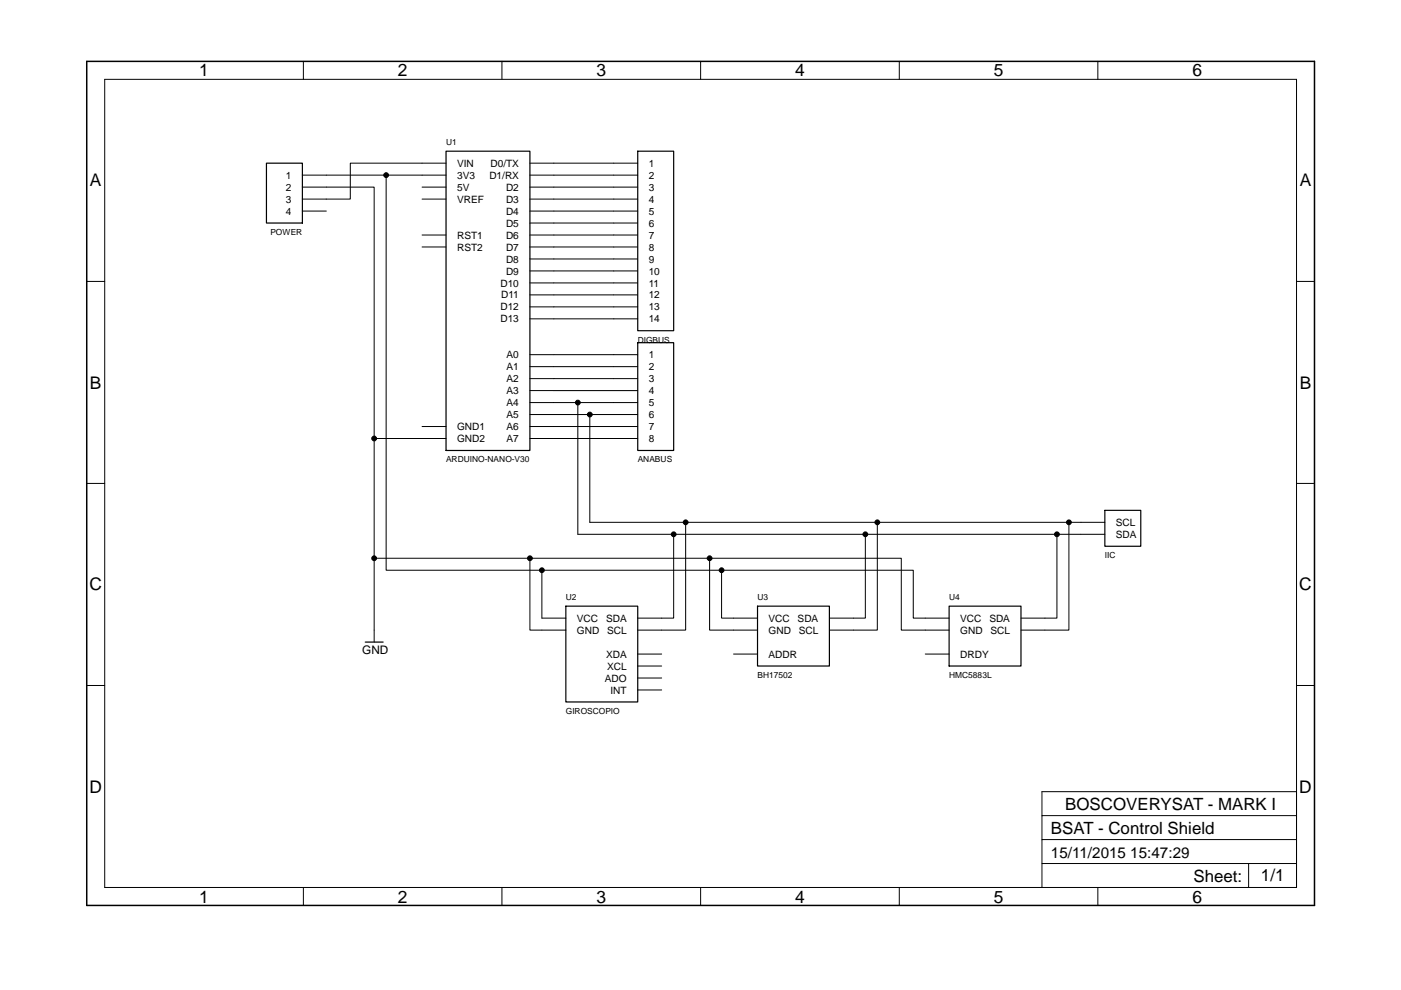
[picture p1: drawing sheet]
<?xml version="1.0" encoding="utf-8"?>
<!DOCTYPE eagle SYSTEM "eagle.dtd">
<eagle version="6.5.0">
<drawing>
<settings>
<setting alwaysvectorfont="no"/>
<setting verticaltext="up"/>
</settings>
<grid distance="0.1" unitdist="inch" unit="inch" style="lines" multiple="1" display="no" altdistance="0.01" altunitdist="inch" altunit="inch"/>
<schematic xreflabel="%F%N/%S.%C%R" xrefpart="/%S.%C%R">
<libraries>
<library name="boscoverysat">
<symbols>
<symbol name="A4L-LOC">
<wire x1="256.54" y1="3.81" x2="256.54" y2="8.89" width="0.1016" layer="94"/>
<wire x1="256.54" y1="8.89" x2="256.54" y2="13.97" width="0.1016" layer="94"/>
<wire x1="256.54" y1="13.97" x2="256.54" y2="19.05" width="0.1016" layer="94"/>
<wire x1="256.54" y1="19.05" x2="256.54" y2="24.13" width="0.1016" layer="94"/>
<wire x1="202.565" y1="24.13" x2="256.54" y2="24.13" width="0.1016" layer="94"/>
<wire x1="246.38" y1="3.81" x2="246.38" y2="8.89" width="0.1016" layer="94"/>
<wire x1="246.38" y1="8.89" x2="256.54" y2="8.89" width="0.1016" layer="94"/>
<wire x1="246.38" y1="8.89" x2="202.565" y2="8.89" width="0.1016" layer="94"/>
<wire x1="202.565" y1="8.89" x2="202.565" y2="3.81" width="0.1016" layer="94"/>
<wire x1="202.565" y1="8.89" x2="202.565" y2="13.97" width="0.1016" layer="94"/>
<wire x1="202.565" y1="13.97" x2="256.54" y2="13.97" width="0.1016" layer="94"/>
<wire x1="202.565" y1="13.97" x2="202.565" y2="19.05" width="0.1016" layer="94"/>
<wire x1="202.565" y1="19.05" x2="256.54" y2="19.05" width="0.1016" layer="94"/>
<wire x1="202.565" y1="19.05" x2="202.565" y2="24.13" width="0.1016" layer="94"/>
<text x="204.47" y="15.24" size="2.54" layer="94">&gt;DRAWING_NAME</text>
<text x="204.47" y="10.16" size="2.286" layer="94">&gt;LAST_DATE_TIME</text>
<text x="251.4854" y="5.1054" size="2.54" layer="94" align="bottom-center">&gt;SHEET</text>
<text x="234.696" y="4.953" size="2.54" layer="94">Sheet:</text>
<frame x1="0" y1="0" x2="260.35" y2="179.07" columns="6" rows="4" layer="94"/>
<text x="229.87" y="20.32" size="2.54" layer="94" align="bottom-center">BOSCOVERYSAT - MARK I</text>
</symbol>
<symbol name="GIROSCOPIO">
<pin name="SDA" x="25.4" y="20.32" visible="pin" length="middle" rot="R180"/>
<pin name="SCL" x="25.4" y="17.78" visible="pin" length="middle" rot="R180"/>
<pin name="XDA" x="25.4" y="12.7" visible="pin" length="middle" rot="R180"/>
<pin name="XCL" x="25.4" y="10.16" visible="pin" length="middle" rot="R180"/>
<pin name="ADO" x="25.4" y="7.62" visible="pin" length="middle" rot="R180"/>
<pin name="INT" x="25.4" y="5.08" visible="pin" length="middle" rot="R180"/>
<pin name="VCC" x="0" y="20.32" visible="pin" length="middle" direction="pwr"/>
<pin name="GND" x="0" y="17.78" visible="pin" length="middle" direction="pwr"/>
<wire x1="5.08" y1="22.86" x2="5.08" y2="2.54" width="0.254" layer="94"/>
<wire x1="5.08" y1="2.54" x2="20.32" y2="2.54" width="0.254" layer="94"/>
<wire x1="20.32" y1="2.54" x2="20.32" y2="22.86" width="0.254" layer="94"/>
<wire x1="20.32" y1="22.86" x2="5.08" y2="22.86" width="0.254" layer="94"/>
<text x="5.08" y="0" size="1.27" layer="96">&gt;VALUE</text>
<text x="5.08" y="24.13" size="1.27" layer="95">&gt;NAME</text>
</symbol>
<symbol name="HMC5883L">
<pin name="VCC" x="0" y="12.7" visible="pin" length="middle" direction="pwr"/>
<pin name="GND" x="0" y="10.16" visible="pin" length="middle" direction="pwr"/>
<pin name="DRDY" x="0" y="5.08" visible="pin" length="middle"/>
<pin name="SDA" x="25.4" y="12.7" visible="pin" length="middle" rot="R180"/>
<pin name="SCL" x="25.4" y="10.16" visible="pin" length="middle" rot="R180"/>
<wire x1="5.08" y1="2.54" x2="20.32" y2="2.54" width="0.254" layer="94"/>
<wire x1="20.32" y1="2.54" x2="20.32" y2="15.24" width="0.254" layer="94"/>
<wire x1="20.32" y1="15.24" x2="5.08" y2="15.24" width="0.254" layer="94"/>
<wire x1="5.08" y1="15.24" x2="5.08" y2="2.54" width="0.254" layer="94"/>
<text x="5.08" y="16.51" size="1.27" layer="95">&gt;NAME</text>
<text x="5.08" y="0" size="1.27" layer="96">&gt;VALUE</text>
</symbol>
<symbol name="BH1750">
<pin name="VCC" x="0" y="12.7" visible="pin" length="middle" direction="pwr"/>
<pin name="GND" x="0" y="10.16" visible="pin" length="middle" direction="pwr"/>
<pin name="ADDR" x="0" y="5.08" visible="pin" length="middle"/>
<pin name="SDA" x="25.4" y="12.7" visible="pin" length="middle" rot="R180"/>
<pin name="SCL" x="25.4" y="10.16" visible="pin" length="middle" rot="R180"/>
<wire x1="5.08" y1="15.24" x2="5.08" y2="2.54" width="0.254" layer="94"/>
<wire x1="5.08" y1="2.54" x2="20.32" y2="2.54" width="0.254" layer="94"/>
<wire x1="20.32" y1="2.54" x2="20.32" y2="15.24" width="0.254" layer="94"/>
<wire x1="20.32" y1="15.24" x2="5.08" y2="15.24" width="0.254" layer="94"/>
<text x="5.08" y="16.51" size="1.27" layer="95">&gt;NAME</text>
<text x="5.08" y="0" size="1.27" layer="96">&gt;VALUE</text>
</symbol>
<symbol name="IIC-DUAL-BUS">
<pin name="SCL" x="0" y="7.62" visible="pin" length="middle"/>
<pin name="SDA" x="0" y="5.08" visible="pin" length="middle"/>
<wire x1="5.08" y1="10.16" x2="5.08" y2="2.54" width="0.254" layer="94"/>
<wire x1="5.08" y1="2.54" x2="12.7" y2="2.54" width="0.254" layer="94"/>
<wire x1="12.7" y1="2.54" x2="12.7" y2="10.16" width="0.254" layer="94"/>
<wire x1="12.7" y1="10.16" x2="5.08" y2="10.16" width="0.254" layer="94"/>
<text x="5.08" y="0" size="1.27" layer="95">&gt;NAME</text>
</symbol>
<symbol name="4-PIN-LINEAR-JUMPER">
<wire x1="0" y1="0" x2="7.62" y2="0" width="0.254" layer="94"/>
<wire x1="7.62" y1="0" x2="7.62" y2="12.7" width="0.254" layer="94"/>
<wire x1="7.62" y1="12.7" x2="0" y2="12.7" width="0.254" layer="94"/>
<wire x1="0" y1="12.7" x2="0" y2="0" width="0.254" layer="94"/>
<pin name="1" x="-5.08" y="10.16" visible="pin" length="middle"/>
<pin name="2" x="-5.08" y="7.62" visible="pin" length="middle"/>
<pin name="3" x="-5.08" y="5.08" visible="pin" length="middle"/>
<pin name="4" x="-5.08" y="2.54" visible="pin" length="middle"/>
<text x="0" y="-2.54" size="1.27" layer="95">&gt;NAME</text>
</symbol>
<symbol name="ARDUINO-NANO-V30">
<pin name="D0/TX" x="22.86" y="63.5" visible="pin" length="middle" rot="R180"/>
<pin name="D1/RX" x="22.86" y="60.96" visible="pin" length="middle" rot="R180"/>
<pin name="D2" x="22.86" y="58.42" visible="pin" length="middle" rot="R180"/>
<pin name="D3" x="22.86" y="55.88" visible="pin" length="middle" rot="R180"/>
<pin name="D4" x="22.86" y="53.34" visible="pin" length="middle" rot="R180"/>
<pin name="D5" x="22.86" y="50.8" visible="pin" length="middle" rot="R180"/>
<pin name="D6" x="22.86" y="48.26" visible="pin" length="middle" rot="R180"/>
<pin name="D7" x="22.86" y="45.72" visible="pin" length="middle" rot="R180"/>
<pin name="D8" x="22.86" y="43.18" visible="pin" length="middle" rot="R180"/>
<pin name="D9" x="22.86" y="40.64" visible="pin" length="middle" rot="R180"/>
<pin name="D10" x="22.86" y="38.1" visible="pin" length="middle" rot="R180"/>
<pin name="D11" x="22.86" y="35.56" visible="pin" length="middle" rot="R180"/>
<pin name="D12" x="22.86" y="33.02" visible="pin" length="middle" rot="R180"/>
<pin name="D13" x="22.86" y="30.48" visible="pin" length="middle" rot="R180"/>
<pin name="A0" x="22.86" y="22.86" visible="pin" length="middle" rot="R180"/>
<pin name="A1" x="22.86" y="20.32" visible="pin" length="middle" rot="R180"/>
<pin name="A2" x="22.86" y="17.78" visible="pin" length="middle" rot="R180"/>
<pin name="A3" x="22.86" y="15.24" visible="pin" length="middle" rot="R180"/>
<pin name="A4" x="22.86" y="12.7" visible="pin" length="middle" rot="R180"/>
<pin name="A5" x="22.86" y="10.16" visible="pin" length="middle" rot="R180"/>
<pin name="A6" x="22.86" y="7.62" visible="pin" length="middle" rot="R180"/>
<pin name="A7" x="22.86" y="5.08" visible="pin" length="middle" rot="R180"/>
<pin name="VIN" x="-5.08" y="63.5" visible="pin" length="middle" direction="pwr"/>
<pin name="3V3" x="-5.08" y="60.96" visible="pin" length="middle" direction="pwr"/>
<pin name="5V" x="-5.08" y="58.42" visible="pin" length="middle" direction="pwr"/>
<pin name="VREF" x="-5.08" y="55.88" visible="pin" length="middle" direction="pwr"/>
<pin name="RST1" x="-5.08" y="48.26" visible="pin" length="middle" direction="in"/>
<pin name="RST2" x="-5.08" y="45.72" visible="pin" length="middle" direction="in"/>
<pin name="GND1" x="-5.08" y="7.62" visible="pin" length="middle" direction="pwr"/>
<pin name="GND2" x="-5.08" y="5.08" visible="pin" length="middle" direction="pwr"/>
<wire x1="0" y1="2.54" x2="17.78" y2="2.54" width="0.254" layer="94"/>
<wire x1="17.78" y1="2.54" x2="17.78" y2="66.04" width="0.254" layer="94"/>
<wire x1="17.78" y1="66.04" x2="0" y2="66.04" width="0.254" layer="94"/>
<wire x1="0" y1="66.04" x2="0" y2="2.54" width="0.254" layer="94"/>
<text x="0" y="67.31" size="1.27" layer="95">&gt;NAME</text>
<text x="0" y="0" size="1.27" layer="96">&gt;VALUE</text>
</symbol>
<symbol name="13-PIN-DUAL-BUS">
<pin name="1" x="-5.08" y="35.56" visible="pin" length="middle"/>
<pin name="2" x="-5.08" y="33.02" visible="pin" length="middle"/>
<pin name="3" x="-5.08" y="30.48" visible="pin" length="middle"/>
<pin name="4" x="-5.08" y="27.94" visible="pin" length="middle"/>
<pin name="5" x="-5.08" y="25.4" visible="pin" length="middle"/>
<pin name="6" x="-5.08" y="22.86" visible="pin" length="middle"/>
<pin name="7" x="-5.08" y="20.32" visible="pin" length="middle"/>
<pin name="8" x="-5.08" y="17.78" visible="pin" length="middle"/>
<pin name="9" x="-5.08" y="15.24" visible="pin" length="middle"/>
<pin name="10" x="-5.08" y="12.7" visible="pin" length="middle"/>
<pin name="11" x="-5.08" y="10.16" visible="pin" length="middle"/>
<pin name="12" x="-5.08" y="7.62" visible="pin" length="middle"/>
<pin name="13" x="-5.08" y="5.08" visible="pin" length="middle"/>
<pin name="14" x="-5.08" y="2.54" visible="pin" length="middle"/>
<wire x1="0" y1="38.1" x2="0" y2="0" width="0.254" layer="94"/>
<wire x1="0" y1="0" x2="7.62" y2="0" width="0.254" layer="94"/>
<wire x1="7.62" y1="0" x2="7.62" y2="38.1" width="0.254" layer="94"/>
<wire x1="7.62" y1="38.1" x2="0" y2="38.1" width="0.254" layer="94"/>
<text x="0" y="-2.54" size="1.27" layer="95">&gt;NAME</text>
</symbol>
<symbol name="8-PIN-DUAL-BUS">
<pin name="8" x="0" y="5.08" visible="pin" length="middle"/>
<pin name="7" x="0" y="7.62" visible="pin" length="middle"/>
<pin name="6" x="0" y="10.16" visible="pin" length="middle"/>
<pin name="5" x="0" y="12.7" visible="pin" length="middle"/>
<pin name="4" x="0" y="15.24" visible="pin" length="middle"/>
<pin name="3" x="0" y="17.78" visible="pin" length="middle"/>
<pin name="2" x="0" y="20.32" visible="pin" length="middle"/>
<pin name="1" x="0" y="22.86" visible="pin" length="middle"/>
<wire x1="5.08" y1="25.4" x2="5.08" y2="2.54" width="0.254" layer="94"/>
<wire x1="5.08" y1="2.54" x2="12.7" y2="2.54" width="0.254" layer="94"/>
<wire x1="12.7" y1="2.54" x2="12.7" y2="25.4" width="0.254" layer="94"/>
<wire x1="12.7" y1="25.4" x2="5.08" y2="25.4" width="0.254" layer="94"/>
<text x="5.08" y="0" size="1.27" layer="95">&gt;NAME</text>
</symbol>
</symbols>
<devicesets>
<deviceset name="A4L-LOC" prefix="FRAME" uservalue="yes">
<gates>
<gate name="G$1" symbol="A4L-LOC" x="0" y="0"/>
</gates>
<devices>
<device name="">
<technologies>
<technology name=""/>
</technologies>
</device>
</devices>
</deviceset>
<deviceset name="GIROSCOPIO">
<gates>
<gate name="G$1" symbol="GIROSCOPIO" x="-12.7" y="-12.7"/>
</gates>
<devices>
<device name="" package="GIROSCOPIO">
<connects>
<connect gate="G$1" pin="ADO" pad="ADO"/>
<connect gate="G$1" pin="GND" pad="GND"/>
<connect gate="G$1" pin="INT" pad="INT"/>
<connect gate="G$1" pin="SCL" pad="SCL"/>
<connect gate="G$1" pin="SDA" pad="SDA"/>
<connect gate="G$1" pin="VCC" pad="VCC"/>
<connect gate="G$1" pin="XCL" pad="XCL"/>
<connect gate="G$1" pin="XDA" pad="XDA"/>
</connects>
<technologies>
<technology name=""/>
</technologies>
</device>
</devices>
</deviceset>
<deviceset name="HMC5883L">
<gates>
<gate name="G$1" symbol="HMC5883L" x="-12.7" y="-10.16"/>
</gates>
<devices>
<device name="" package="HMC5883L">
<connects>
<connect gate="G$1" pin="DRDY" pad="DRDY"/>
<connect gate="G$1" pin="GND" pad="GND"/>
<connect gate="G$1" pin="SCL" pad="SCL"/>
<connect gate="G$1" pin="SDA" pad="SDA"/>
<connect gate="G$1" pin="VCC" pad="VCC"/>
</connects>
<technologies>
<technology name=""/>
</technologies>
</device>
</devices>
</deviceset>
<deviceset name="BH1750">
<gates>
<gate name="G$1" symbol="BH1750" x="-12.7" y="-10.16"/>
</gates>
<devices>
<device name="1" package="BH1750">
<connects>
<connect gate="G$1" pin="ADDR" pad="ADDR"/>
<connect gate="G$1" pin="GND" pad="GND"/>
<connect gate="G$1" pin="SCL" pad="SCL"/>
<connect gate="G$1" pin="SDA" pad="SDA"/>
<connect gate="G$1" pin="VCC" pad="VCC"/>
</connects>
<technologies>
<technology name=""/>
</technologies>
</device>
<device name="2" package="BH1750-2">
<connects>
<connect gate="G$1" pin="ADDR" pad="ADDR"/>
<connect gate="G$1" pin="GND" pad="GND"/>
<connect gate="G$1" pin="SCL" pad="SCL"/>
<connect gate="G$1" pin="SDA" pad="SDA"/>
<connect gate="G$1" pin="VCC" pad="VCC"/>
</connects>
<technologies>
<technology name=""/>
</technologies>
</device>
</devices>
</deviceset>
<deviceset name="IIC-DUAL-BUS">
<gates>
<gate name="G$1" symbol="IIC-DUAL-BUS" x="-5.08" y="0"/>
</gates>
<devices>
<device name="" package="2-PIN-DUAL-BUS">
<connects>
<connect gate="G$1" pin="SCL" pad="2A 2B"/>
<connect gate="G$1" pin="SDA" pad="1A 1B"/>
</connects>
<technologies>
<technology name=""/>
</technologies>
</device>
</devices>
</deviceset>
<deviceset name="4-PIN-DUAL-BUS">
<gates>
<gate name="G$1" symbol="4-PIN-LINEAR-JUMPER" x="0" y="0"/>
</gates>
<devices>
<device name="" package="4-PIN-LINEAL-JUMPER">
<connects>
<connect gate="G$1" pin="1" pad="1A 1B"/>
<connect gate="G$1" pin="2" pad="2A 2B"/>
<connect gate="G$1" pin="3" pad="3A 3B"/>
<connect gate="G$1" pin="4" pad="4A 4B"/>
</connects>
<technologies>
<technology name=""/>
</technologies>
</device>
</devices>
</deviceset>
<deviceset name="ARDUINO-NANO-V30">
<gates>
<gate name="G$1" symbol="ARDUINO-NANO-V30" x="-10.16" y="-35.56"/>
</gates>
<devices>
<device name="" package="ARDUINO-NANO-V30">
<connects>
<connect gate="G$1" pin="3V3" pad="3V3"/>
<connect gate="G$1" pin="5V" pad="5V"/>
<connect gate="G$1" pin="A0" pad="A0"/>
<connect gate="G$1" pin="A1" pad="A1"/>
<connect gate="G$1" pin="A2" pad="A2"/>
<connect gate="G$1" pin="A3" pad="A3"/>
<connect gate="G$1" pin="A4" pad="A4"/>
<connect gate="G$1" pin="A5" pad="A5"/>
<connect gate="G$1" pin="A6" pad="A6"/>
<connect gate="G$1" pin="A7" pad="A7"/>
<connect gate="G$1" pin="D0/TX" pad="D0/TX"/>
<connect gate="G$1" pin="D1/RX" pad="D1/RX"/>
<connect gate="G$1" pin="D10" pad="D10"/>
<connect gate="G$1" pin="D11" pad="D11"/>
<connect gate="G$1" pin="D12" pad="D12"/>
<connect gate="G$1" pin="D13" pad="D13"/>
<connect gate="G$1" pin="D2" pad="D2"/>
<connect gate="G$1" pin="D3" pad="D3"/>
<connect gate="G$1" pin="D4" pad="D4"/>
<connect gate="G$1" pin="D5" pad="D5"/>
<connect gate="G$1" pin="D6" pad="D6"/>
<connect gate="G$1" pin="D7" pad="D7"/>
<connect gate="G$1" pin="D8" pad="D8"/>
<connect gate="G$1" pin="D9" pad="D9"/>
<connect gate="G$1" pin="GND1" pad="GND1"/>
<connect gate="G$1" pin="GND2" pad="GND2"/>
<connect gate="G$1" pin="RST1" pad="RST1"/>
<connect gate="G$1" pin="RST2" pad="RST2"/>
<connect gate="G$1" pin="VIN" pad="VIN"/>
<connect gate="G$1" pin="VREF" pad="VREF"/>
</connects>
<technologies>
<technology name=""/>
</technologies>
</device>
</devices>
</deviceset>
<deviceset name="14-PIN-DUAL-BUS">
<gates>
<gate name="G$1" symbol="13-PIN-DUAL-BUS" x="-5.08" y="0"/>
</gates>
<devices>
<device name="" package="14-PIN-DUAL-BUS">
<connects>
<connect gate="G$1" pin="1" pad="1A 1B"/>
<connect gate="G$1" pin="10" pad="10A 10B"/>
<connect gate="G$1" pin="11" pad="11A 11B"/>
<connect gate="G$1" pin="12" pad="12A 12B"/>
<connect gate="G$1" pin="13" pad="13A 13B"/>
<connect gate="G$1" pin="14" pad="14A 14B"/>
<connect gate="G$1" pin="2" pad="2A 2B"/>
<connect gate="G$1" pin="3" pad="3A 3B"/>
<connect gate="G$1" pin="4" pad="4A 4B"/>
<connect gate="G$1" pin="5" pad="5A 5B"/>
<connect gate="G$1" pin="6" pad="6A 6B"/>
<connect gate="G$1" pin="7" pad="7A 7B"/>
<connect gate="G$1" pin="8" pad="8A 8B"/>
<connect gate="G$1" pin="9" pad="9A 9B"/>
</connects>
<technologies>
<technology name=""/>
</technologies>
</device>
</devices>
</deviceset>
<deviceset name="8-PIN-DUAL-BUS">
<gates>
<gate name="G$1" symbol="8-PIN-DUAL-BUS" x="-5.08" y="-2.54"/>
</gates>
<devices>
<device name="" package="8-PIN-DUAL-BUS">
<connects>
<connect gate="G$1" pin="1" pad="1A 1B"/>
<connect gate="G$1" pin="2" pad="2A 2B"/>
<connect gate="G$1" pin="3" pad="3A 3B"/>
<connect gate="G$1" pin="4" pad="4A 4B"/>
<connect gate="G$1" pin="5" pad="5A 5B"/>
<connect gate="G$1" pin="6" pad="6A 6B"/>
<connect gate="G$1" pin="7" pad="7A 7B"/>
<connect gate="G$1" pin="8" pad="8A 8B"/>
</connects>
<technologies>
<technology name=""/>
</technologies>
</device>
</devices>
</deviceset>
</devicesets>
</library>
<library name="supply1">
<symbols>
<symbol name="GND">
<wire x1="-1.905" y1="0" x2="1.905" y2="0" width="0.254" layer="94"/>
<text x="-2.54" y="-2.54" size="1.778" layer="96">&gt;VALUE</text>
<pin name="GND" x="0" y="2.54" visible="off" length="short" direction="sup" rot="R270"/>
</symbol>
</symbols>
<devicesets>
<deviceset name="GND" prefix="GND">
<gates>
<gate name="1" symbol="GND" x="0" y="0"/>
</gates>
<devices>
<device name="">
<technologies>
<technology name=""/>
</technologies>
</device>
</devices>
</deviceset>
</devicesets>
</library>
</libraries>
<attributes>
</attributes>
<variantdefs>
</variantdefs>
<classes>
<class number="0" name="default" width="0" drill="0">
</class>
</classes>
<parts>
<part name="FRAME1" library="boscoverysat" deviceset="A4L-LOC" device=""/>
<part name="U2" library="boscoverysat" deviceset="GIROSCOPIO" device=""/>
<part name="U4" library="boscoverysat" deviceset="HMC5883L" device=""/>
<part name="U3" library="boscoverysat" deviceset="BH1750" device="2"/>
<part name="IIC" library="boscoverysat" deviceset="IIC-DUAL-BUS" device=""/>
<part name="POWER" library="boscoverysat" deviceset="4-PIN-DUAL-BUS" device=""/>
<part name="U1" library="boscoverysat" deviceset="ARDUINO-NANO-V30" device=""/>
<part name="DIGBUS" library="boscoverysat" deviceset="14-PIN-DUAL-BUS" device=""/>
<part name="GND1" library="supply1" deviceset="GND" device=""/>
<part name="ANABUS" library="boscoverysat" deviceset="8-PIN-DUAL-BUS" device=""/>
</parts>
<sheets>
<sheet>
<plain>
</plain>
<instances>
<instance part="FRAME1" gate="G$1" x="0" y="0"/>
<instance part="U2" gate="G$1" x="96.52" y="40.64"/>
<instance part="U4" gate="G$1" x="177.8" y="48.26"/>
<instance part="U3" gate="G$1" x="137.16" y="48.26"/>
<instance part="IIC" gate="G$1" x="210.82" y="73.66"/>
<instance part="POWER" gate="G$1" x="45.72" y="144.78" rot="MR0"/>
<instance part="U1" gate="G$1" x="76.2" y="93.98"/>
<instance part="DIGBUS" gate="G$1" x="116.84" y="121.92"/>
<instance part="GND1" gate="1" x="60.96" y="55.88"/>
<instance part="ANABUS" gate="G$1" x="111.76" y="93.98"/>
</instances>
<busses>
</busses>
<nets>
<net name="N$5" class="0">
<segment>
<pinref part="U1" gate="G$1" pin="D0/TX"/>
<wire x1="111.76" y1="157.48" x2="99.06" y2="157.48" width="0.1524" layer="91"/>
<pinref part="DIGBUS" gate="G$1" pin="1"/>
</segment>
</net>
<net name="N$6" class="0">
<segment>
<pinref part="U1" gate="G$1" pin="D1/RX"/>
<wire x1="111.76" y1="154.94" x2="99.06" y2="154.94" width="0.1524" layer="91"/>
<pinref part="DIGBUS" gate="G$1" pin="2"/>
</segment>
</net>
<net name="N$34" class="0">
<segment>
<pinref part="U1" gate="G$1" pin="D2"/>
<wire x1="111.76" y1="152.4" x2="99.06" y2="152.4" width="0.1524" layer="91"/>
<pinref part="DIGBUS" gate="G$1" pin="3"/>
</segment>
</net>
<net name="N$35" class="0">
<segment>
<pinref part="U1" gate="G$1" pin="D3"/>
<wire x1="111.76" y1="149.86" x2="99.06" y2="149.86" width="0.1524" layer="91"/>
<pinref part="DIGBUS" gate="G$1" pin="4"/>
</segment>
</net>
<net name="N$36" class="0">
<segment>
<pinref part="U1" gate="G$1" pin="D4"/>
<wire x1="111.76" y1="147.32" x2="99.06" y2="147.32" width="0.1524" layer="91"/>
<pinref part="DIGBUS" gate="G$1" pin="5"/>
</segment>
</net>
<net name="N$37" class="0">
<segment>
<pinref part="U1" gate="G$1" pin="D5"/>
<wire x1="111.76" y1="144.78" x2="99.06" y2="144.78" width="0.1524" layer="91"/>
<pinref part="DIGBUS" gate="G$1" pin="6"/>
</segment>
</net>
<net name="N$38" class="0">
<segment>
<pinref part="U1" gate="G$1" pin="D6"/>
<wire x1="111.76" y1="142.24" x2="99.06" y2="142.24" width="0.1524" layer="91"/>
<pinref part="DIGBUS" gate="G$1" pin="7"/>
</segment>
</net>
<net name="N$39" class="0">
<segment>
<pinref part="U1" gate="G$1" pin="D7"/>
<wire x1="111.76" y1="139.7" x2="99.06" y2="139.7" width="0.1524" layer="91"/>
<pinref part="DIGBUS" gate="G$1" pin="8"/>
</segment>
</net>
<net name="N$40" class="0">
<segment>
<pinref part="U1" gate="G$1" pin="D8"/>
<wire x1="111.76" y1="137.16" x2="99.06" y2="137.16" width="0.1524" layer="91"/>
<pinref part="DIGBUS" gate="G$1" pin="9"/>
</segment>
</net>
<net name="N$41" class="0">
<segment>
<pinref part="U1" gate="G$1" pin="D9"/>
<wire x1="111.76" y1="134.62" x2="99.06" y2="134.62" width="0.1524" layer="91"/>
<pinref part="DIGBUS" gate="G$1" pin="10"/>
</segment>
</net>
<net name="N$42" class="0">
<segment>
<pinref part="U1" gate="G$1" pin="D10"/>
<wire x1="111.76" y1="132.08" x2="99.06" y2="132.08" width="0.1524" layer="91"/>
<pinref part="DIGBUS" gate="G$1" pin="11"/>
</segment>
</net>
<net name="N$43" class="0">
<segment>
<pinref part="U1" gate="G$1" pin="D11"/>
<wire x1="111.76" y1="129.54" x2="99.06" y2="129.54" width="0.1524" layer="91"/>
<pinref part="DIGBUS" gate="G$1" pin="12"/>
</segment>
</net>
<net name="N$44" class="0">
<segment>
<pinref part="U1" gate="G$1" pin="D12"/>
<wire x1="111.76" y1="127" x2="99.06" y2="127" width="0.1524" layer="91"/>
<pinref part="DIGBUS" gate="G$1" pin="13"/>
</segment>
</net>
<net name="N$45" class="0">
<segment>
<pinref part="U1" gate="G$1" pin="D13"/>
<wire x1="111.76" y1="124.46" x2="99.06" y2="124.46" width="0.1524" layer="91"/>
<pinref part="DIGBUS" gate="G$1" pin="14"/>
</segment>
</net>
<net name="N$9" class="0">
<segment>
<pinref part="U1" gate="G$1" pin="3V3"/>
<wire x1="71.12" y1="154.94" x2="63.5" y2="154.94" width="0.1524" layer="91"/>
<wire x1="63.5" y1="154.94" x2="63.5" y2="71.12" width="0.1524" layer="91"/>
<wire x1="63.5" y1="71.12" x2="96.52" y2="71.12" width="0.1524" layer="91"/>
<wire x1="96.52" y1="71.12" x2="134.62" y2="71.12" width="0.1524" layer="91"/>
<wire x1="134.62" y1="71.12" x2="175.26" y2="71.12" width="0.1524" layer="91"/>
<wire x1="175.26" y1="71.12" x2="175.26" y2="60.96" width="0.1524" layer="91"/>
<pinref part="U4" gate="G$1" pin="VCC"/>
<wire x1="175.26" y1="60.96" x2="177.8" y2="60.96" width="0.1524" layer="91"/>
<pinref part="U3" gate="G$1" pin="VCC"/>
<wire x1="137.16" y1="60.96" x2="134.62" y2="60.96" width="0.1524" layer="91"/>
<wire x1="134.62" y1="60.96" x2="134.62" y2="71.12" width="0.1524" layer="91"/>
<pinref part="U2" gate="G$1" pin="VCC"/>
<wire x1="96.52" y1="60.96" x2="96.52" y2="71.12" width="0.1524" layer="91"/>
<junction x="96.52" y="71.12"/>
<junction x="134.62" y="71.12"/>
<pinref part="POWER" gate="G$1" pin="1"/>
<wire x1="63.5" y1="154.94" x2="50.8" y2="154.94" width="0.1524" layer="91"/>
<junction x="63.5" y="154.94"/>
</segment>
</net>
<net name="GND" class="0">
<segment>
<pinref part="GND1" gate="1" pin="GND"/>
<wire x1="60.96" y1="58.42" x2="60.96" y2="73.66" width="0.1524" layer="91"/>
<wire x1="60.96" y1="73.66" x2="93.98" y2="73.66" width="0.1524" layer="91"/>
<wire x1="93.98" y1="73.66" x2="132.08" y2="73.66" width="0.1524" layer="91"/>
<wire x1="132.08" y1="73.66" x2="172.72" y2="73.66" width="0.1524" layer="91"/>
<wire x1="172.72" y1="73.66" x2="172.72" y2="58.42" width="0.1524" layer="91"/>
<pinref part="U4" gate="G$1" pin="GND"/>
<wire x1="172.72" y1="58.42" x2="177.8" y2="58.42" width="0.1524" layer="91"/>
<pinref part="U3" gate="G$1" pin="GND"/>
<wire x1="137.16" y1="58.42" x2="132.08" y2="58.42" width="0.1524" layer="91"/>
<wire x1="132.08" y1="58.42" x2="132.08" y2="73.66" width="0.1524" layer="91"/>
<pinref part="U2" gate="G$1" pin="GND"/>
<wire x1="96.52" y1="58.42" x2="93.98" y2="58.42" width="0.1524" layer="91"/>
<wire x1="93.98" y1="58.42" x2="93.98" y2="73.66" width="0.1524" layer="91"/>
<junction x="93.98" y="73.66"/>
<junction x="132.08" y="73.66"/>
<junction x="60.96" y="73.66"/>
<pinref part="POWER" gate="G$1" pin="2"/>
<wire x1="50.8" y1="152.4" x2="60.96" y2="152.4" width="0.1524" layer="91"/>
<wire x1="60.96" y1="152.4" x2="60.96" y2="99.06" width="0.1524" layer="91"/>
<pinref part="U1" gate="G$1" pin="GND2"/>
<wire x1="60.96" y1="99.06" x2="60.96" y2="73.66" width="0.1524" layer="91"/>
<wire x1="71.12" y1="99.06" x2="60.96" y2="99.06" width="0.1524" layer="91"/>
<junction x="60.96" y="99.06"/>
</segment>
</net>
<net name="N$16" class="0">
<segment>
<pinref part="U1" gate="G$1" pin="A7"/>
<pinref part="ANABUS" gate="G$1" pin="8"/>
<wire x1="111.76" y1="99.06" x2="99.06" y2="99.06" width="0.1524" layer="91"/>
</segment>
</net>
<net name="N$17" class="0">
<segment>
<pinref part="U1" gate="G$1" pin="A6"/>
<pinref part="ANABUS" gate="G$1" pin="7"/>
<wire x1="111.76" y1="101.6" x2="99.06" y2="101.6" width="0.1524" layer="91"/>
</segment>
</net>
<net name="N$28" class="0">
<segment>
<pinref part="U1" gate="G$1" pin="A5"/>
<pinref part="ANABUS" gate="G$1" pin="6"/>
<wire x1="111.76" y1="104.14" x2="106.68" y2="104.14" width="0.1524" layer="91"/>
<pinref part="IIC" gate="G$1" pin="SCL"/>
<wire x1="106.68" y1="104.14" x2="99.06" y2="104.14" width="0.1524" layer="91"/>
<wire x1="210.82" y1="81.28" x2="208.28" y2="81.28" width="0.1524" layer="91"/>
<wire x1="208.28" y1="81.28" x2="167.64" y2="81.28" width="0.1524" layer="91"/>
<wire x1="167.64" y1="81.28" x2="127" y2="81.28" width="0.1524" layer="91"/>
<wire x1="127" y1="81.28" x2="106.68" y2="81.28" width="0.1524" layer="91"/>
<pinref part="U2" gate="G$1" pin="SCL"/>
<wire x1="121.92" y1="58.42" x2="127" y2="58.42" width="0.1524" layer="91"/>
<wire x1="127" y1="58.42" x2="127" y2="81.28" width="0.1524" layer="91"/>
<pinref part="U3" gate="G$1" pin="SCL"/>
<wire x1="162.56" y1="58.42" x2="167.64" y2="58.42" width="0.1524" layer="91"/>
<wire x1="167.64" y1="58.42" x2="167.64" y2="81.28" width="0.1524" layer="91"/>
<pinref part="U4" gate="G$1" pin="SCL"/>
<wire x1="203.2" y1="58.42" x2="208.28" y2="58.42" width="0.1524" layer="91"/>
<wire x1="208.28" y1="58.42" x2="208.28" y2="81.28" width="0.1524" layer="91"/>
<junction x="127" y="81.28"/>
<junction x="167.64" y="81.28"/>
<junction x="208.28" y="81.28"/>
<wire x1="106.68" y1="104.14" x2="106.68" y2="81.28" width="0.1524" layer="91"/>
<junction x="106.68" y="104.14"/>
</segment>
</net>
<net name="N$29" class="0">
<segment>
<pinref part="U1" gate="G$1" pin="A4"/>
<pinref part="ANABUS" gate="G$1" pin="5"/>
<wire x1="111.76" y1="106.68" x2="104.14" y2="106.68" width="0.1524" layer="91"/>
<wire x1="104.14" y1="106.68" x2="99.06" y2="106.68" width="0.1524" layer="91"/>
<wire x1="104.14" y1="106.68" x2="104.14" y2="78.74" width="0.1524" layer="91"/>
<pinref part="IIC" gate="G$1" pin="SDA"/>
<wire x1="210.82" y1="78.74" x2="205.74" y2="78.74" width="0.1524" layer="91"/>
<wire x1="205.74" y1="78.74" x2="165.1" y2="78.74" width="0.1524" layer="91"/>
<wire x1="165.1" y1="78.74" x2="124.46" y2="78.74" width="0.1524" layer="91"/>
<wire x1="124.46" y1="78.74" x2="104.14" y2="78.74" width="0.1524" layer="91"/>
<pinref part="U2" gate="G$1" pin="SDA"/>
<wire x1="121.92" y1="60.96" x2="124.46" y2="60.96" width="0.1524" layer="91"/>
<wire x1="124.46" y1="60.96" x2="124.46" y2="78.74" width="0.1524" layer="91"/>
<pinref part="U3" gate="G$1" pin="SDA"/>
<wire x1="162.56" y1="60.96" x2="165.1" y2="60.96" width="0.1524" layer="91"/>
<wire x1="165.1" y1="60.96" x2="165.1" y2="78.74" width="0.1524" layer="91"/>
<pinref part="U4" gate="G$1" pin="SDA"/>
<wire x1="203.2" y1="60.96" x2="205.74" y2="60.96" width="0.1524" layer="91"/>
<wire x1="205.74" y1="60.96" x2="205.74" y2="78.74" width="0.1524" layer="91"/>
<junction x="124.46" y="78.74"/>
<junction x="165.1" y="78.74"/>
<junction x="205.74" y="78.74"/>
<junction x="104.14" y="106.68"/>
</segment>
</net>
<net name="N$30" class="0">
<segment>
<pinref part="U1" gate="G$1" pin="A3"/>
<pinref part="ANABUS" gate="G$1" pin="4"/>
<wire x1="111.76" y1="109.22" x2="99.06" y2="109.22" width="0.1524" layer="91"/>
</segment>
</net>
<net name="N$31" class="0">
<segment>
<pinref part="U1" gate="G$1" pin="A2"/>
<pinref part="ANABUS" gate="G$1" pin="3"/>
<wire x1="111.76" y1="111.76" x2="99.06" y2="111.76" width="0.1524" layer="91"/>
</segment>
</net>
<net name="N$32" class="0">
<segment>
<pinref part="U1" gate="G$1" pin="A1"/>
<pinref part="ANABUS" gate="G$1" pin="2"/>
<wire x1="111.76" y1="114.3" x2="99.06" y2="114.3" width="0.1524" layer="91"/>
</segment>
</net>
<net name="N$33" class="0">
<segment>
<pinref part="U1" gate="G$1" pin="A0"/>
<pinref part="ANABUS" gate="G$1" pin="1"/>
<wire x1="111.76" y1="116.84" x2="99.06" y2="116.84" width="0.1524" layer="91"/>
</segment>
</net>
<net name="N$7" class="0">
<segment>
<pinref part="U1" gate="G$1" pin="VIN"/>
<wire x1="71.12" y1="157.48" x2="55.88" y2="157.48" width="0.1524" layer="91"/>
<wire x1="55.88" y1="157.48" x2="55.88" y2="149.86" width="0.1524" layer="91"/>
<pinref part="POWER" gate="G$1" pin="3"/>
<wire x1="55.88" y1="149.86" x2="50.8" y2="149.86" width="0.1524" layer="91"/>
</segment>
</net>
</nets>
</sheet>
</sheets>
</schematic>
</drawing>
</eagle>
